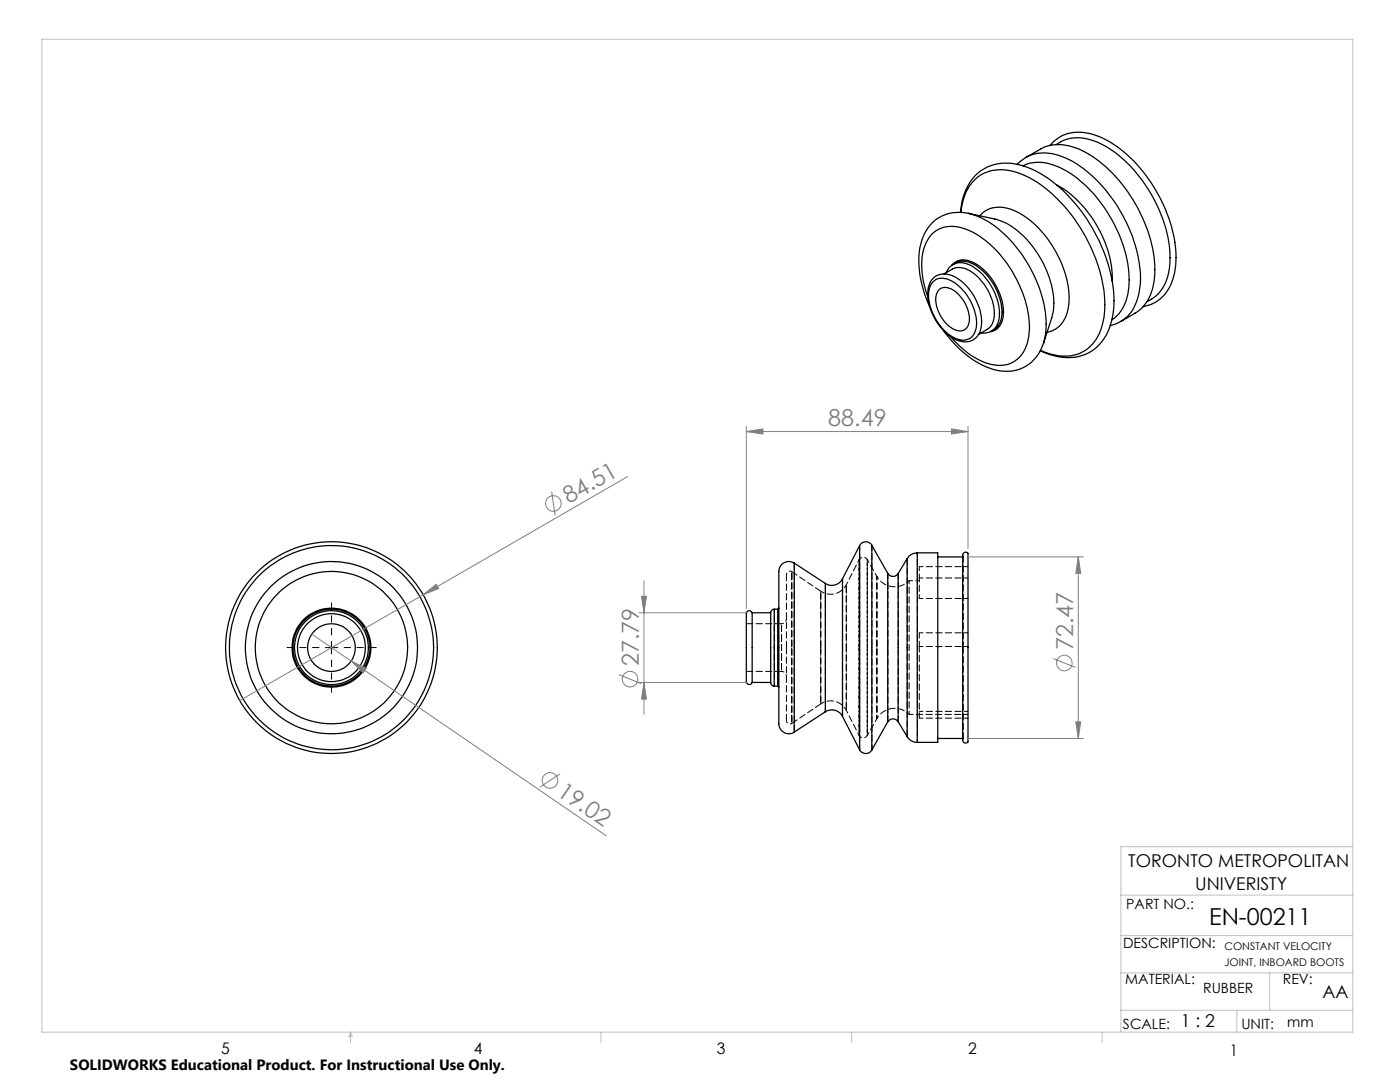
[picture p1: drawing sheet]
<svg xmlns="http://www.w3.org/2000/svg" width="279mm" height="216mm" viewBox="0 0 279 216" stroke-linecap="round" stroke-linejoin="round" font-family="sans-serif">
<g fill="none" stroke="#000" stroke-width=".25">
<path d="M204.2 33.1a8.2 8.2 0 0 1 7.4 .4 26.1 26.1 0 0 1 12 13.9 19 19 0 0 1 1.1 12.6 7 7 0 0 1-2.8 3.8M204.8 31.4l-1.8 1.4M204.8 31.4a8.9 8.9 0 0 1 8.6 .5 28.4 28.4 0 0 1 12.9 16.3 18.5 18.5 0 0 1 .5 11.9 7 7 0 0 1-5.2 4.9M204.8 31.4l2.9-1.7a8.8 8.8 0 0 1 8.2 .3 28.4 28.4 0 0 1 13.2 16 18.9 18.9 0 0 1 .5 12.8 7.6 7.6 0 0 1-3 3.7l-2.9 1.6M209.6 29a7.5 7.5 0 0 1 8.5-2.2 17.6 17.6 0 0 1 4.8 2.4M210.7 28.9a8.2 8.2 0 0 1 8.3-.5 25.9 25.9 0 0 1 12.4 13.6 20.7 20.7 0 0 1 1.7 13 7.7 7.7 0 0 1-4.2 5.2M210.9 36.9a22.8 22.8 0 0 1 11.1 19.2M222.9 29.2a30.4 30.4 0 0 1 11.6 19.2M185.1 59.2a15.5 15.5 0 0 1-.5-10.2 5.7 5.7 0 0 1 7.6-3.5 19.7 19.7 0 0 1 10.3 9.5 19.7 19.7 0 0 1 2.8 12.3 6 6 0 0 1-5.2 5.6 11.9 11.9 0 0 1-8.5-3.8l-1.8-1.9M186.2 55.6a4 4 0 0 1 5.4 .3 10.8 10.8 0 0 1 4.2 9.5 3.2 3.2 0 0 1-4.8 2.5 10.6 10.6 0 0 1-5.7-10.6l.4-1.1zM186.2 56.3a2.99 2.99 0 0 1 3.9-.1 10.3 10.3 0 0 1 4.7 9.2 2.75 2.75 0 0 1-4.3 2.1 10.3 10.3 0 0 1-5.1-9.5l.2-.8zM187.4 57.8a2.39 2.39 0 0 1 3.1 .2 7.2 7.2 0 0 1 2.9 6.4 1.9 1.9 0 0 1-2.9 1.4 7.1 7.1 0 0 1-3.7-6.8z"/>
<path d="M188.4 54.7l1.7-1a4.1 4.1 0 0 1 4.4 1 10.5 10.5 0 0 1 3.9 8.8 3 3 0 0 1-1.4 2.2l-1.7 1M189.9 53a3.2 3.2 0 0 1 4.1-.7 11.8 11.8 0 0 1 6.2 11 3.2 3.2 0 0 1-2.5 2.9M190.2 52.8l-.8 .6-.6 1M190.2 52.8a3.7 3.7 0 0 1 4.5 .1 11.6 11.6 0 0 1 5.2 10.3 3.2 3.2 0 0 1-2 2.8M190.2 52.8a4.4 4.4 0 0 1 4.9 1 11.6 11.6 0 0 1 4.3 9.7 3.4 3.4 0 0 1-1.5 2.5M191.7 42.4a10.4 10.4 0 0 1 4.9-8.8 10.6 10.6 0 0 1 9.8 .4 29 29 0 0 1 12 12.3 27 27 0 0 1 3.7 16.5 9.9 9.9 0 0 1-5.3 7.8 11.1 11.1 0 0 1-9.2-.6M191.8 42.4a9.2 9.2 0 0 1 4.6-7.8 9.6 9.6 0 0 1 8.4 .6 28 28 0 0 1 11.3 11 28.3 28.3 0 0 1 4.3 16.2 9.2 9.2 0 0 1-4.9 8.1 9.9 9.9 0 0 1-7.9-.6M193.3 42.6a7.7 7.7 0 0 0-9.5 6.1 19.6 19.6 0 0 0 1.7 12.5M193.3 42.6h.1M193.3 42.6a18.5 18.5 0 0 1 10.1 7.4 25.2 25.2 0 0 1 5.4 15.4l-.5 3M193.3 42.6l5.2 1.1a14.8 14.8 0 0 1 8.5 6.7 18.4 18.4 0 0 1 3.3 11.4l-.4 1.6-1.7 5.1 .1-.1M195.5 43.1a5.5 5.5 0 0 1 6.6-1.2 20.2 20.2 0 0 1 10.3 12 12.8 12.8 0 0 1 0 9.9 4.7 4.7 0 0 1-3.4 2.5"/>
<path d="M234.5 48.4a14.1 14.1 0 0 1-1.8 10.1 7 7 0 0 1-4.6 2.7M188.2 65.9a19 19 0 0 0 11.2 8.1 7.7 7.7 0 0 0 8.9-5.6M197.9 66l-.9 .4-1.2 .1M158.5 112.4a2.08 2.08 0 0 0-2.3 .1 2.08 2.08 0 0 0-.8 2.2v25.6a16.5 16.5 0 0 0 .3 5.1 1.93 1.93 0 0 0 2.8 .7M158.5 112.4v33.7M158.5 112.4l6.2 4M164.7 116.4v25.6M168.1 115.5a2.39 2.39 0 0 1-3.4 .9M168.1 115.5v27.4M171.6 108.9v40.7M171.6 108.9l-3.5 6.6M174 108.8a1.37 1.37 0 0 0-2.4 .1"/>
<path d="M174 108.8v40.8M174 108.8l3.2 5.6M177.2 114.4a1.22 1.22 0 0 0 2 0M177.2 114.4v29.6M179.2 114.4v29.6M181 111.5v35.5M181 111.5l-1.8 2.9M183.1 110.3a2.34 2.34 0 0 0-2.1 1.2M183.1 110.3h4v37.8h-4M183.1 110.3v37.8M187.1 111.1h5M192.2 110.4a.57 .57 0 0 1 .8-.2 .57 .57 0 0 1 .2 .9v36.3a.56 .56 0 0 1 0 .6 .56 .56 0 0 1-.7 .2 1.28 1.28 0 0 1-.4-1.4v-36z"/>
<path d="M150.1 122.3a.66 .66 0 0 0-.9-.4 .66 .66 0 0 0-.3 1v12.5a.97 .97 0 0 0 .6 1.2l.4-.1 .2-.3M150.1 122.3v13.9M150.1 136.2h3.7M150.1 122.3h3.7M153.8 136.2a.72 .72 0 0 0 .7 .7M153.8 122.3v13.9M154.5 121.6a.72 .72 0 0 0-.7 .7M154.5 121.6v15.3M154.5 136.9h.7M154.5 121.6h.7M155.2 136.9l.2 .2M155.2 121.6v15.3"/>
<path d="M155.4 121.4l-.2 .2M164.7 142a2.37 2.37 0 0 1 3.4 .9M164.7 142l-6.2 4.1M168.1 142.9l3.5 6.7M171.6 149.6a1.38 1.38 0 0 0 2.4 0M177.2 144l-3.2 5.6M179.2 144a1.22 1.22 0 0 0-2 0M179.2 144l1.8 3M181 147a2.41 2.41 0 0 0 2.1 1.1M187.1 147.4h5"/>
<circle cx="66.1" cy="129.2" r="7.9"/>
<circle cx="66.1" cy="129.2" r="17.2"/>
<circle cx="66.1" cy="129.2" r="6.8"/>
<circle cx="66.1" cy="129.2" r="21.1"/>
<circle cx="66.2" cy="129.2" r="7.4"/>
<circle cx="66.2" cy="129.2" r="4.8"/>
<circle cx="66.2" cy="129.2" r="15.2"/>
<circle cx="66.2" cy="129.2" r="7.7"/>
<circle cx="66.2" cy="129.2" r="20.4"/>
</g>
<path d="M177.2 114.4v29.6M179.3 114.4v29.6M163.8 129.2v-11.2v22.4v-11.2M192.2 129.2v-18.1M192.2 147.3v-18.1" fill="none" stroke="#000" stroke-width=".2" stroke-dasharray="1.3 .6" stroke-dashoffset=".1"/>
<path d="M156 134a.98 .98 0 0 1 .9 .9M156.9 123.5a.98 .98 0 0 1-.9 1M173.1 129.2v-17.5v35.1v-17.6" fill="none" stroke="#000" stroke-width=".2" stroke-dasharray="1.3 .6" stroke-dashoffset=".8"/>
<path d="M158 129.2v-15.1v30.3v-15.2M171.5 129.2v-17.5v35v-17.5M175 129.2v-14.2v28.4v-14.2" fill="none" stroke="#000" stroke-width=".2" stroke-dasharray="1.3 .6" stroke-dashoffset="-.1"/>
<path d="M171.6 108.8v40.8M168.9 129.2v-12.5v25.1v-12.6" fill="none" stroke="#000" stroke-width=".2" stroke-dasharray="1.3 .6" stroke-dashoffset=".3"/>
<path d="M164.7 116.4v25.6M174 108.8v40.8M183.5 129v14.3M183.5 126.3v2.7" fill="none" stroke="#000" stroke-width=".2" stroke-dasharray="1.3 .6" stroke-dashoffset=".2"/>
<path d="M168.9 116.7a3.5 3.5 0 0 1-5.1 1.3M183.5 119.4h9.7M183.5 115.3v4.1M183.5 113.1v2.2M183.5 115.3h9.7M193.2 113.1h-9.7M183.5 129h9.7M183.5 126.3h9.7M163.8 140.4a3.5 3.5 0 0 1 5.1 1.4M181.4 142.5h11.8M183.5 141.9h9.7M183.5 143.3h9.7" fill="none" stroke="#000" stroke-width=".2" stroke-dasharray="1.3 .6" stroke-dashoffset=".5"/>
<path d="M158.5 112.4v33.7M163.8 118l-5.8-3.9M181.1 111.5v35.5M192.2 111.1l-.1-.3M192.2 111.1h-.1M149 134h7M156 124.5h-7M156.9 129.2v-14.6M156.9 143.8v-14.6M158 144.4l5.8-4M192.1 147.7l.1-.4M192.1 147.3h.1" fill="none" stroke="#000" stroke-width=".2" stroke-dasharray="1.3 .6"/>
<path d="M173.1 111.7a.93 .93 0 0 0-1.6 0M175 115l-1.9-3.3M183.5 115.9h-2.1M154.5 121.5v15.4M155.2 121.5v15.4M156 129.2v-4.7v9.5v-4.8M181.4 129.2v-13.3M171.5 146.7a.93 .93 0 0 0 1.6 .1M173.1 146.8l1.9-3.4M181.4 142.5v-13.3" fill="none" stroke="#000" stroke-width=".2" stroke-dasharray="1.3 .6" stroke-dashoffset=".6"/>
<path d="M158 114.1a.68 .68 0 0 0-1.1 .5M171.5 111.7l-2.6 5M181.4 115.9a4.1 4.1 0 0 1-6.4-.9M183.1 129.2v-18.9M156.9 143.8a.68 .68 0 0 0 1.1 .6M168.9 141.8l2.6 4.9M175 143.4a4.1 4.1 0 0 1 6.4-.9M183.1 148.1v-18.9" fill="none" stroke="#000" stroke-width=".2" stroke-dasharray="1.3 .6" stroke-dashoffset=".7"/>
<path d="M168.2 129.2v-13.7M168.2 142.9v-13.7" fill="none" stroke="#000" stroke-width=".2" stroke-dasharray="1.3 .6" stroke-dashoffset=".4"/>
<g fill="none" stroke="#808080" stroke-width=".2">
<path d="M110.1 98.1l.7 4.7M125.2 95.1l-40.7 23.6M148.9 86.1l3.4-.5v1zM148.9 85.1v36.4M148.9 86.1h44.3M189.9 85.6l3.3 .5-3.3 .5zM193.2 85.1v24.3M84.5 118.7l2.6-2.1 .5 .8zM84.5 118.7l-36.7 21.1M128 119h1l-.5 3.3zM128.5 115.9v26.6M193.2 111.1h23"/>
<path d="M215.2 111.1l.5 3.3h-1zM215.2 111.1v36.3M62.2 126.5l58.8 40.3M70.1 131.9l3 1.4-.6 .9zM123.5 134.6l4.5 1.8M127.5 122.3h21.6M127.5 136.2h21.6M128.5 136.2l.5 3.3h-1zM210.2 131.4l4.4 1.8M111.8 154.4l-4 2.7M193.2 147.4h23M214.7 144h1l-.5 3.4z"/>
<circle cx="110.4" cy="100.5" r="1.56"/>
<circle cx="125.7" cy="135.5" r="1.56"/>
<circle cx="212.4" cy="132.3" r="1.56"/>
<circle cx="109.8" cy="155.7" r="1.55"/>
</g>
<path d="M63.7 129.2h-6.5M66.2 126.7v-6.4M66.2 131.7v6.4M68.7 129.2h6.4" fill="none" stroke="#000" stroke-width=".2" stroke-dasharray="15.2 1.3 1.3 1.3" stroke-dashoffset="13.9"/>
<path d="M64.9 129.2h2.5M66.1 128v2.5" fill="none" stroke="#000" stroke-width=".2"/>
<g fill="none" stroke="#c0c0c0" stroke-width=".2">
<path d="M8.4 7.8h261.6v198.2h-261.6zM223.7 178.6h46.3M270 168.9h-46.3v37.1M223.7 194.1h46.3M223.7 186.7h46.3M253.4 194.1v7.5M70 206v2.1M70 206l.3 .8h-.7zM119.9 206v2.1M170 206v2.1M220 206v2.1M223.7 201.6h46.3"/>
<path d="M246.8 201.6v4.4"/>
</g>
<g fill="#808080">
<path d="M84.5 118.7l2.6-2.1 .5 .8z"/>
<path d="M70.1 131.9l3 1.4-.6 .9z"/>
<path d="M189.9 85.6l3.3 .5-3.3 .5zM148.9 86.1l3.4-.5v1z"/>
<path d="M215.2 111.1l.5 3.3h-1zM214.7 144h1l-.5 3.4zM128 119h1l-.5 3.3zM128.5 136.2l.5 3.3h-1z"/>
</g>
<g font-size="4.7" fill="#808080">
<text x="165.3" y="85.1">88.49</text>
<text x="113.5" y="100.6" transform="rotate(-30 113.5 100.6)">84.51</text>
<text x="214.1" y="129.7" transform="rotate(-90 214.1 129.7)">72.47</text>
<text x="127.5" y="132.9" transform="rotate(-90 127.5 132.9)">27.79</text>
<text x="110.9" y="158.6" transform="rotate(34 110.9 158.6)">19.02</text>
</g>
<text font-size="4.7" x="241.3" y="184.5">EN-00211</text>
<g font-size="3.5">
<text x="225.2" y="173">TORONTO METROPOLITAN</text>
<text x="238.5" y="177.5">UNIVERISTY</text>
<text x="263.9" y="199.1">AA</text>
<text x="235.6" y="204.9">1 : 2</text>
</g>
<g font-size="3.2">
<text x="44.2" y="210.4">5</text>
<text x="94.6" y="210.3">4</text>
<text x="143.1" y="210.4">3</text>
<text x="193.2" y="210.3">2</text>
<text x="245.4" y="210.6">1</text>
</g>
<text font-size="3" x="14" y="213.5">SOLIDWORKS Educational Product. For Instructional Use Only.</text>
<g font-size="2.8">
<text x="224.8" y="181.4">PART NO.:</text>
<text x="224.1" y="189.2">DESCRIPTION:</text>
<text x="224.6" y="196.4">MATERIAL:</text>
<text x="256" y="196.4">REV:</text>
<text x="240.1" y="198.2">RUBBER</text>
<text x="224.1" y="205.3">SCALE:</text>
<text x="247.7" y="205.3">UNIT:</text>
<text x="256.9" y="204.9">mm</text>
</g>
<g font-size="2.1">
<text x="244.4" y="189.6">CONSTANT VELOCITY</text>
<text x="244.4" y="192.7">JOINT, INBOARD BOOTS</text>
</g>
</svg>
